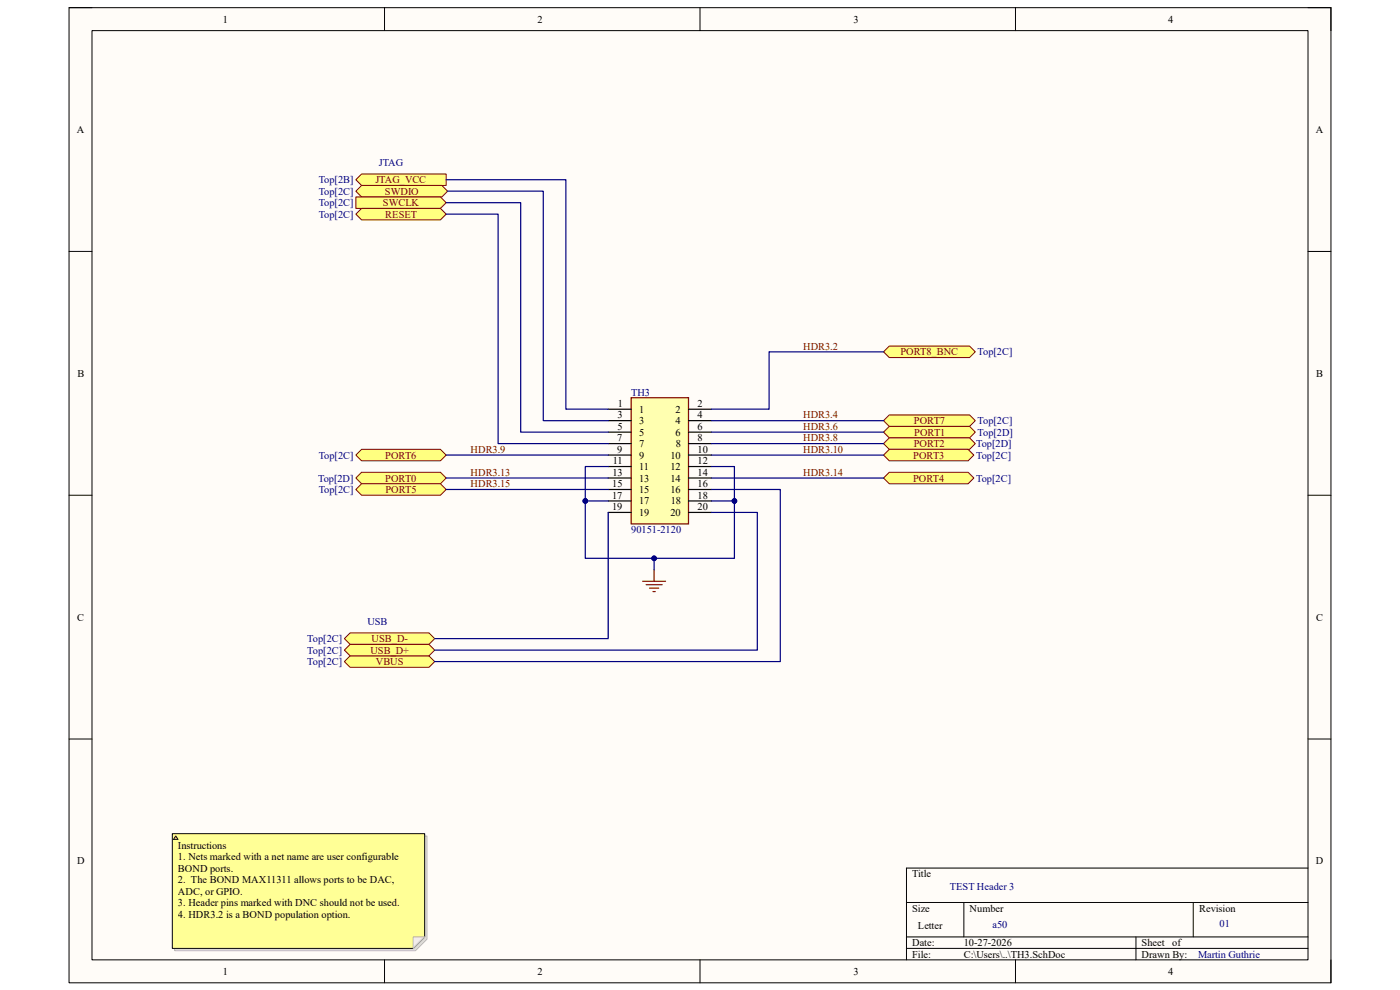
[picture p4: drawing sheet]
<svg xmlns="http://www.w3.org/2000/svg" width="297mm" height="210mm" viewBox="0 0 297 210" stroke-linecap="round" stroke-linejoin="round" font-family="sans-serif">
<path d="M14.6 1.6h267.8v206.9h-267.8z" fill-rule="evenodd" fill="#fffcf8"/>
<path d="M14.6 1.6h267.8v206.9h-267.8z" fill="none" stroke="#000" stroke-width=".21"/>
<path d="M19.5 6.5h258v197.1h-258z" fill-rule="evenodd" fill="#fffcf8"/>
<g fill="none" stroke="#000" stroke-width=".21">
<path d="M14.6 1.6h4.9M19.5 6.5h258v197.1h-258zM81.6 1.6v4.9M148.5 1.6v4.9M215.4 1.6v4.9M277.5 1.6h4.9v4.9M14.6 53.3h4.9M277.5 53.3h4.9M14.6 105.1h4.9M277.5 105.1h4.9M14.6 156.8h4.9M277.5 156.8h4.9"/>
<path d="M192.3 191.5h85.2M192.3 198.8h85.2M204.5 191.5v7.3M241 198.8v4.8M253.2 191.5v7.3M277.5 184.1h-85.2v19.5M81.6 203.6v4.9M148.5 203.6v4.9M192.3 201.2h85.2M215.4 203.6v4.9M282.4 203.6v4.9"/>
</g>
<path d="M75.5 38.1l1.2-1.2h18v2.4h-18z" fill-rule="evenodd" fill="#ffff80"/>
<path d="M75.5 38.1l1.2-1.2h18v2.4h-18z" fill="none" stroke="#800000" stroke-width=".21"/>
<path d="M75.5 40.6l1.2-1.3h17l1.3 1.3-1.3 1.2h-17z" fill-rule="evenodd" fill="#ffff80"/>
<path d="M75.5 40.6l1.2-1.3h17l1.3 1.3-1.3 1.2h-17z" fill="none" stroke="#800000" stroke-width=".21"/>
<path d="M75.5 41.8h17.9l1.3 1.2-1.3 1.2h-17.9z" fill-rule="evenodd" fill="#ffff80"/>
<path d="M75.5 41.8h17.9l1.3 1.2-1.3 1.2h-17.9z" fill="none" stroke="#800000" stroke-width=".21"/>
<path d="M75.5 45.4l1.2-1.2h16.7l1.3 1.2-1.3 1.2h-16.7z" fill-rule="evenodd" fill="#ffff80"/>
<path d="M75.5 45.4l1.2-1.2h16.7l1.3 1.2-1.3 1.2h-16.7z" fill="none" stroke="#800000" stroke-width=".21"/>
<path d="M75.5 101.4l1.2-1.2h16.7l1.3 1.2-1.3 1.2h-16.7z" fill-rule="evenodd" fill="#ffff80"/>
<path d="M75.5 101.4l1.2-1.2h16.7l1.3 1.2-1.3 1.2h-16.7z" fill="none" stroke="#800000" stroke-width=".21"/>
<path d="M76.7 102.6h16.7l1.3 1.2-1.3 1.3h-16.7l-1.2-1.3z" fill-rule="evenodd" fill="#ffff80"/>
<path d="M76.7 102.6h16.7l1.3 1.2-1.3 1.3h-16.7l-1.2-1.3z" fill="none" stroke="#800000" stroke-width=".21"/>
<path d="M73.1 135.5l1.2-1.2h16.7l1.2 1.2-1.2 1.2h-16.7z" fill-rule="evenodd" fill="#ffff80"/>
<path d="M73.1 135.5l1.2-1.2h16.7l1.2 1.2-1.2 1.2h-16.7z" fill="none" stroke="#800000" stroke-width=".21"/>
<path d="M187.4 74.6l1.3-1.2h17l1.2 1.2-1.2 1.3h-17z" fill-rule="evenodd" fill="#ffff80"/>
<path d="M187.4 74.6l1.3-1.2h17l1.2 1.2-1.2 1.3h-17z" fill="none" stroke="#800000" stroke-width=".21"/>
<path d="M188.7 88h17l1.2 1.2-1.2 1.3h-17l-1.3-1.3z" fill-rule="evenodd" fill="#ffff80"/>
<path d="M188.7 88h17l1.2 1.2-1.2 1.3h-17l-1.3-1.3z" fill="none" stroke="#800000" stroke-width=".21"/>
<path d="M188.7 90.5h17l1.2 1.2-1.2 1.2h-17l-1.3-1.2z" fill-rule="evenodd" fill="#ffff80"/>
<path d="M188.7 90.5h17l1.2 1.2-1.2 1.2h-17l-1.3-1.2z" fill="none" stroke="#800000" stroke-width=".21"/>
<path d="M188.7 92.9h17l1.2 1.2-1.2 1.2h-17l-1.3-1.2z" fill-rule="evenodd" fill="#ffff80"/>
<path d="M188.7 92.9h17l1.2 1.2-1.2 1.2h-17l-1.3-1.2z" fill="none" stroke="#800000" stroke-width=".21"/>
<path d="M188.7 95.3h16.7l1.2 1.2-1.2 1.3h-16.7l-1.3-1.3z" fill-rule="evenodd" fill="#ffff80"/>
<path d="M188.7 95.3h16.7l1.2 1.2-1.2 1.3h-16.7l-1.3-1.3z" fill="none" stroke="#800000" stroke-width=".21"/>
<path d="M188.7 100.2h16.7l1.2 1.2-1.2 1.2h-16.7l-1.3-1.2z" fill-rule="evenodd" fill="#ffff80"/>
<path d="M188.7 100.2h16.7l1.2 1.2-1.2 1.2h-16.7l-1.3-1.2z" fill="none" stroke="#800000" stroke-width=".21"/>
<path d="M73.1 140.3l1.2-1.2h16.7l1.2 1.2-1.2 1.3h-16.7z" fill-rule="evenodd" fill="#ffff80"/>
<path d="M73.1 140.3l1.2-1.2h16.7l1.2 1.2-1.2 1.3h-16.7z" fill="none" stroke="#800000" stroke-width=".21"/>
<path d="M73.1 137.9l1.2-1.2h16.7l1.2 1.2-1.2 1.2h-16.7z" fill-rule="evenodd" fill="#ffff80"/>
<path d="M73.1 137.9l1.2-1.2h16.7l1.2 1.2-1.2 1.2h-16.7z" fill="none" stroke="#800000" stroke-width=".21"/>
<path d="M75.5 96.5l1.2-1.2h16.7l1.3 1.2-1.3 1.3h-16.7z" fill-rule="evenodd" fill="#ffff80"/>
<path d="M75.5 96.5l1.2-1.2h16.7l1.3 1.2-1.3 1.3h-16.7z" fill="none" stroke="#800000" stroke-width=".21"/>
<path d="M133.9 84.4h12.2v26.7h-12.2z" fill-rule="evenodd" fill="#ffffb0"/>
<path d="M133.9 84.4h12.2v26.7h-12.2zM136.3 123.3h4.9M137.1 124h3.4M137.8 124.8h1.9M138.5 125.5h.5M138.8 120.9v2.4" fill="none" stroke="#800000" stroke-width=".25"/>
<g fill="none" stroke="#000" stroke-width=".25">
<path d="M129 86.8h4.9M129 89.2h4.9M129 91.7h4.9M129 94.1h4.9M129 96.5h4.9M129 99h4.9M146.1 86.8h4.8M146.1 89.2h4.8M146.1 91.7h4.8M146.1 94.1h4.8M146.1 96.5h4.8M146.1 99h4.8"/>
<path d="M129 101.4h4.9M129 103.8h4.9M129 106.3h4.9M129 108.7h4.9M146.1 101.4h4.8M146.1 103.8h4.8M146.1 106.3h4.8M146.1 108.7h4.8"/>
</g>
<g fill="none" stroke="#000080" stroke-width=".25">
<path d="M94.7 38.1h25.3v48.7h9M94.7 43h15.8v48.7h18.5M94.7 45.4h11v48.7h23.3M95 40.6h20.3v48.6h13.7M187.4 74.6h-24.2v12.2h-12.3M94.7 96.5h34.3M129 99h-4.8v19.4h31.6v-19.4h-4.9M150.9 89.2h36.5M150.9 91.7h36.5M150.9 94.1h36.5M94.7 101.4h34.3M94.7 103.8h34.3"/>
<path d="M129 108.7v26.8h-36.8"/>
</g>
<circle cx="155.8" cy="106.3" r=".49" fill="#000080"/>
<circle cx="155.8" cy="106.3" r=".49" fill="none" stroke="#000080" stroke-width=".21"/>
<circle cx="138.8" cy="118.4" r=".49" fill="#000080"/>
<circle cx="138.8" cy="118.4" r=".49" fill="none" stroke="#000080" stroke-width=".21"/>
<circle cx="124.2" cy="106.3" r=".49" fill="#000080"/>
<circle cx="124.2" cy="106.3" r=".49" fill="none" stroke="#000080" stroke-width=".21"/>
<path d="M150.9 96.5h36.5M124.2 106.3h4.8M150.9 101.4h36.5" fill="none" stroke="#000080" stroke-width=".25"/>
<circle cx="124.2" cy="106.3" r=".49" fill="#000080"/>
<circle cx="124.2" cy="106.3" r=".49" fill="none" stroke="#000080" stroke-width=".21"/>
<path d="M150.9 106.3h4.9" fill="none" stroke="#000080" stroke-width=".25"/>
<circle cx="155.8" cy="106.3" r=".49" fill="#000080"/>
<circle cx="155.8" cy="106.3" r=".49" fill="none" stroke="#000080" stroke-width=".21"/>
<path d="M138.8 118.4v2.5" fill="none" stroke="#000080" stroke-width=".25"/>
<circle cx="138.8" cy="118.4" r=".49" fill="#000080"/>
<circle cx="138.8" cy="118.4" r=".49" fill="none" stroke="#000080" stroke-width=".21"/>
<path d="M150.9 108.7h9.8v29.2h-68.5M150.9 103.8h14.6v36.5h-73.3" fill="none" stroke="#000080" stroke-width=".25"/>
<path d="M37 177.3h53.6v21.9l-2.5 2.5h-51.1z" fill-rule="evenodd" fill="#e0ddd7"/>
<path d="M37 177.3h53.6v21.9l-2.5 2.5h-51.1z" fill="none" stroke="#bfbdba" stroke-width=".21"/>
<path d="M36.6 176.9h53.5v21.9l-2.4 2.4h-51.1z" fill-rule="evenodd" fill="#ffff96"/>
<path d="M36.6 176.9h53.5v21.9l-2.4 2.4h-51.1z" fill="none" stroke="#000" stroke-width=".21"/>
<path d="M87.7 198.8h2.4l-2.4 2.4z" fill="#f2f0d8"/>
<path d="M87.7 198.8h2.4l-2.4 2.4z" fill="none" stroke="#bfbdba" stroke-width=".21"/>
<path d="M37.3 177.3l.5 .8h-1z" fill="#ffcc78"/>
<path d="M37.3 177.3l.5 .8h-1z" fill="none" stroke="#300" stroke-width=".21"/>
<g font-size="2.2">
<text x="47.3" y="4.8">1</text>
<text x="114" y="4.8">2</text>
<text x="181.1" y="4.8">3</text>
<text x="247.9" y="4.8">4</text>
<text x="16.3" y="28.2">A</text>
<text x="279.1" y="28.2">A</text>
<text x="16.4" y="79.9">B</text>
<text x="279.2" y="79.9">B</text>
<text x="131" y="88.8">3</text>
<text x="131.1" y="86.3">1</text>
<text x="135.6" y="87.5">1</text>
<text x="135.6" y="90">3</text>
<text x="143.3" y="87.5">2</text>
<text x="143.3" y="90">4</text>
<text x="148" y="86.3">2</text>
<text x="148" y="88.8">4</text>
<text x="130.9" y="93.6">7</text>
<text x="131" y="91.2">5</text>
<text x="135.6" y="92.4">5</text>
<text x="135.6" y="94.8">7</text>
<text x="143.3" y="92.4">6</text>
<text x="143.4" y="94.8">8</text>
<text x="148" y="91.2">6</text>
<text x="148" y="93.6">8</text>
<text x="129.9" y="100.9">13</text>
<text x="130" y="98.5">11</text>
<text x="130.9" y="96.1">9</text>
<text x="135.6" y="97.3">9</text>
<text x="135.6" y="99.7">11</text>
<text x="142.2" y="97.3">10</text>
<text x="142.2" y="99.7">12</text>
<text x="148" y="96.1">10</text>
<text x="148" y="98.5">12</text>
<text x="148" y="100.9">14</text>
<text x="129.8" y="105.8">17</text>
<text x="129.9" y="103.4">15</text>
<text x="135.6" y="102.2">13</text>
<text x="135.6" y="104.6">15</text>
<text x="135.6" y="107">17</text>
<text x="142.2" y="102.2">14</text>
<text x="142.2" y="104.6">16</text>
<text x="142.3" y="107">18</text>
<text x="148" y="103.4">16</text>
<text x="148" y="105.8">18</text>
<text x="129.8" y="108.2">19</text>
<text x="135.6" y="109.4">19</text>
<text x="142.2" y="109.4">20</text>
<text x="148" y="108.2">20</text>
<text x="16.4" y="131.7">C</text>
<text x="279.2" y="131.7">C</text>
<text x="16.3" y="183.4">D</text>
<text x="37.8" y="180">Instructions</text>
<text x="37.8" y="182.5">1. Nets marked with a net name are user configurable</text>
<text x="37.8" y="184.9">BOND ports.</text>
<text x="279.2" y="183.4">D</text>
<text x="37.8" y="187.3">2. The BOND MAX11311 allows ports to be DAC,</text>
<text x="37.8" y="189.8">ADC, or GPIO.</text>
<text x="193.5" y="186.1">Title</text>
<text x="37.8" y="192.2">3. Header pins marked with DNC should not be used.</text>
<text x="37.8" y="194.6">4. HDR3.2 is a BOND population option.</text>
<text x="193.5" y="193.4">Size</text>
<text x="194.7" y="197.1">Letter</text>
<text x="205.7" y="193.4">Number</text>
<text x="254.4" y="193.4">Revision</text>
<text x="193.5" y="200.7">Date:</text>
<text x="193.5" y="203.2">File:</text>
<text x="204.5" y="200.7">10-27-2026</text>
<text x="204.5" y="203.2">C:\Users\..\TH3.SchDoc</text>
<text x="242.2" y="200.7">Sheet</text>
<text x="242.2" y="203.2">Drawn By:</text>
<text x="248.7" y="200.7">of</text>
<text x="47.3" y="206.8">1</text>
<text x="114" y="206.8">2</text>
<text x="181.1" y="206.8">3</text>
<text x="247.9" y="206.8">4</text>
</g>
<g font-size="2.2" fill="#000080">
<text x="80.3" y="35.2">JTAG</text>
<text x="67.6" y="38.9">Top[2B]</text>
<text x="67.6" y="41.3">Top[2C]</text>
<text x="67.6" y="43.7">Top[2C]</text>
<text x="67.6" y="46.2">Top[2C]</text>
<text x="207.4" y="75.4">Top[2C]</text>
<text x="133.9" y="83.9">TH3</text>
<text x="207.4" y="90">Top[2C]</text>
<text x="207.1" y="94.8">Top[2D]</text>
<text x="207.4" y="92.4">Top[2D]</text>
<text x="67.6" y="97.3">Top[2C]</text>
<text x="207.1" y="97.3">Top[2C]</text>
<text x="67.5" y="102.2">Top[2D]</text>
<text x="67.6" y="104.6">Top[2C]</text>
<text x="207.1" y="102.2">Top[2C]</text>
<text x="133.9" y="113.1">90151-2120</text>
<text x="65.2" y="136.2">Top[2C]</text>
<text x="77.9" y="132.6">USB</text>
<text x="65.2" y="141.1">Top[2C]</text>
<text x="65.2" y="138.6">Top[2C]</text>
<text x="201.5" y="188.8">TEST Header 3</text>
<text x="210.6" y="196.8">a50</text>
<text x="258.7" y="196.6">01</text>
<text x="254.2" y="203.2">Martin Guthrie</text>
</g>
<g font-size="2.2" fill="#800000">
<text x="79.6" y="38.9">JTAG_VCC</text>
<text x="81.7" y="41.3">SWDIO</text>
<text x="81.2" y="43.7">SWCLK</text>
<text x="81.7" y="46.2">RESET</text>
<text x="170.4" y="74.2">HDR3.2</text>
<text x="191.1" y="75.4">PORT8_BNC</text>
<text x="170.4" y="88.8">HDR3.4</text>
<text x="193.9" y="90">PORT7</text>
<text x="170.4" y="91.2">HDR3.6</text>
<text x="170.4" y="93.6">HDR3.8</text>
<text x="193.8" y="94.8">PORT2</text>
<text x="194" y="92.4">PORT1</text>
<text x="81.7" y="97.3">PORT6</text>
<text x="99.8" y="96.1">HDR3.9</text>
<text x="99.8" y="100.9">HDR3.13</text>
<text x="170.4" y="96.1">HDR3.10</text>
<text x="170.4" y="100.9">HDR3.14</text>
<text x="193.8" y="97.3">PORT3</text>
<text x="81.7" y="102.2">PORT0</text>
<text x="81.8" y="104.6">PORT5</text>
<text x="99.8" y="103.4">HDR3.15</text>
<text x="193.7" y="102.2">PORT4</text>
<text x="78.8" y="136.2">USB_D-</text>
<text x="78.6" y="138.6">USB_D+</text>
<text x="79.8" y="141.1">VBUS</text>
</g>
</svg>
